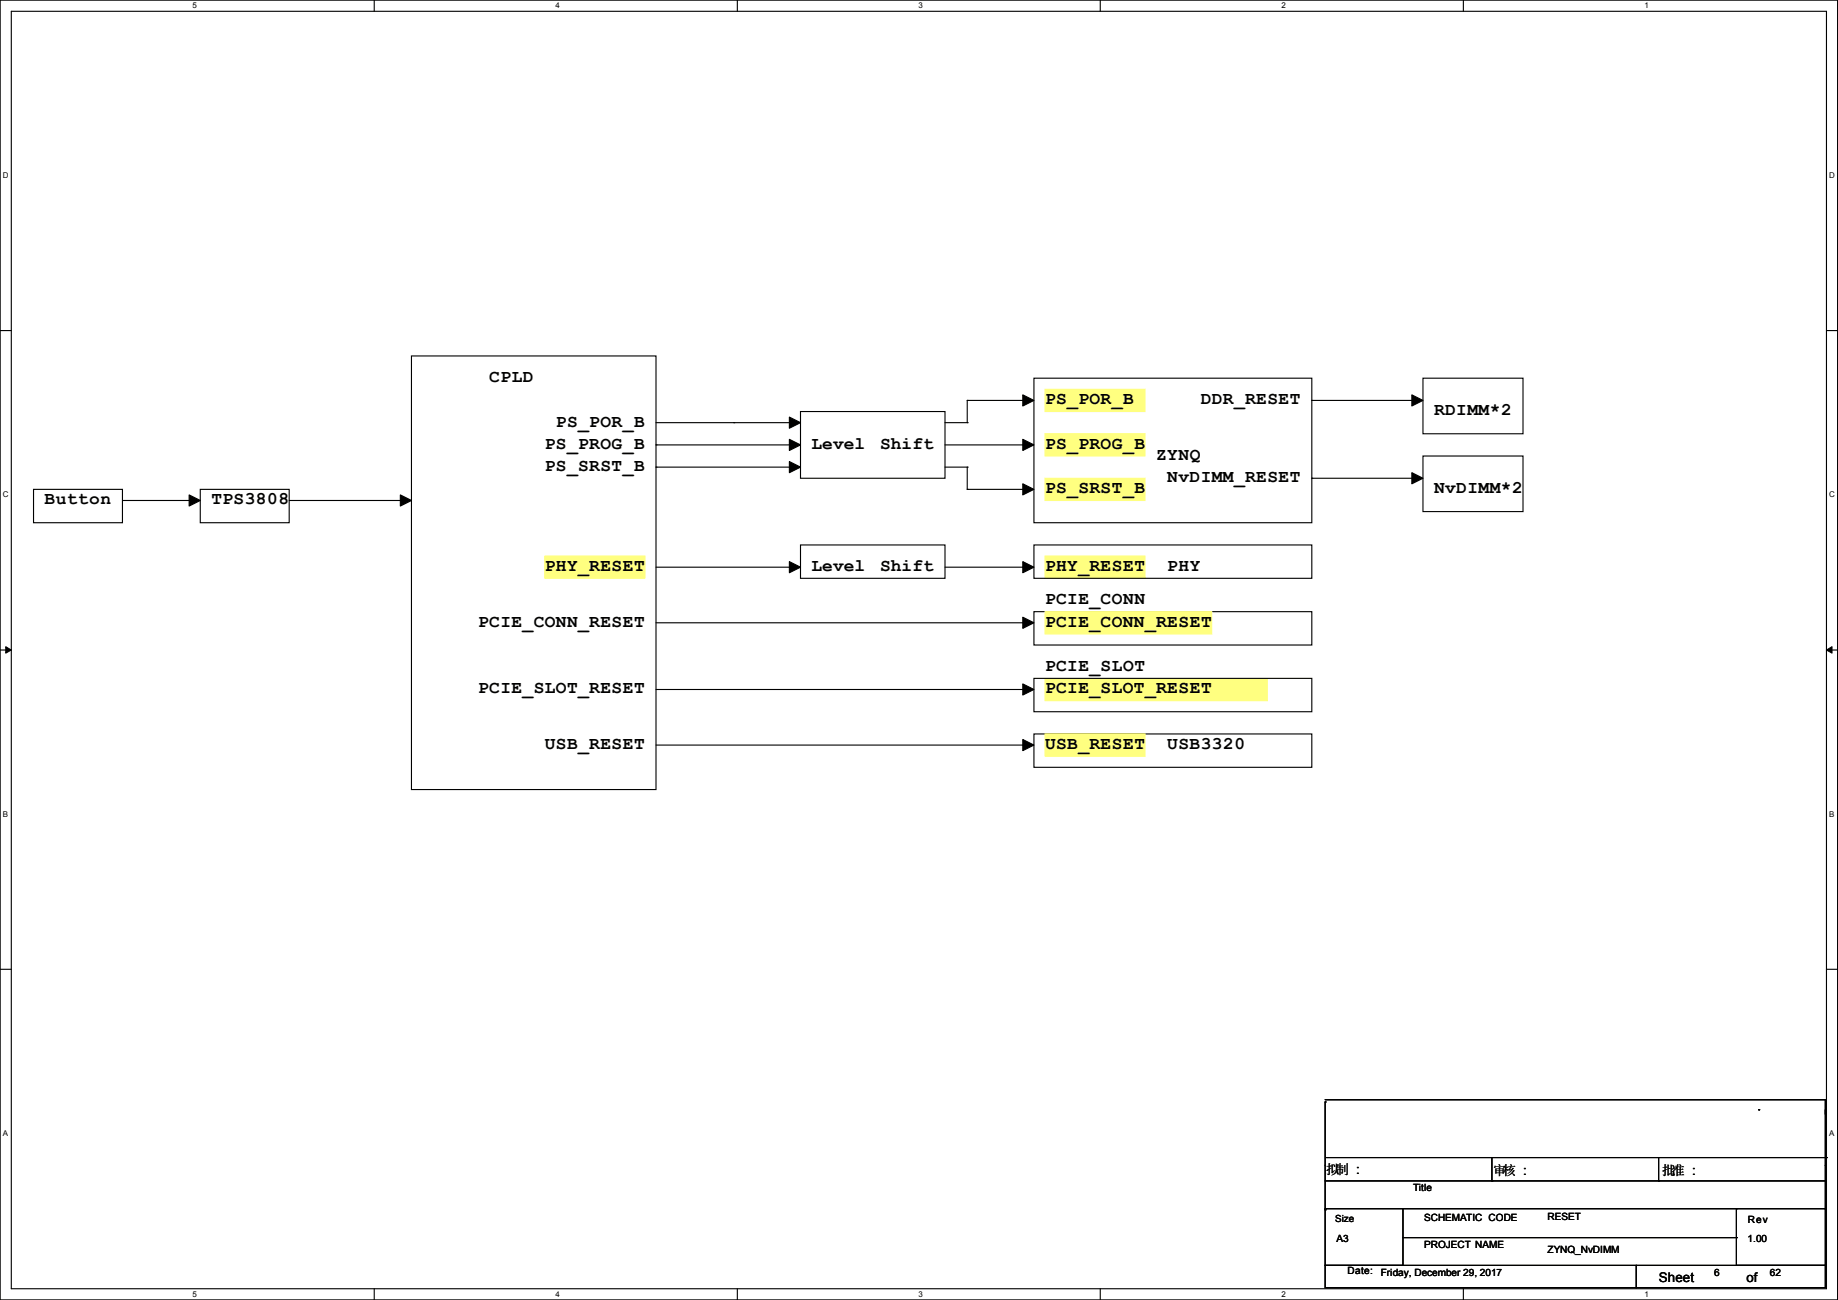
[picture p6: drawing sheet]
<svg xmlns="http://www.w3.org/2000/svg" width="420mm" height="297mm" viewBox="0 0 420 297" stroke-linecap="round" stroke-linejoin="round" font-family="sans-serif">
<path d="M0 0h419.9v297h-419.9zM2.6 2.6h414.8v291.8h-414.8z" fill="none" stroke="#000" stroke-width=".25"/>
<g fill="#fff">
<path d="M44 .3h1v2h-1z"/>
<path d="M44 294.7h1v2h-1z"/>
</g>
<path d="M85.5 0v2.6M85.5 294.4v2.6" fill="none" stroke="#000" stroke-width=".25"/>
<g fill="#fff">
<path d="M127 .3h.9v2h-.9z"/>
<path d="M127 294.7h.9v2h-.9z"/>
</g>
<path d="M168.5 0v2.6M168.5 294.4v2.6" fill="none" stroke="#000" stroke-width=".25"/>
<g fill="#fff">
<path d="M209.9 .3h1v2h-1z"/>
<path d="M209.9 294.7h1v2h-1z"/>
</g>
<path d="M251.4 0v2.6M251.4 294.4v2.6" fill="none" stroke="#000" stroke-width=".25"/>
<g fill="#fff">
<path d="M292.9 .3h.9v2h-.9z"/>
<path d="M292.9 294.7h.9v2h-.9z"/>
</g>
<path d="M334.4 0v2.6M334.4 294.4v2.6" fill="none" stroke="#000" stroke-width=".25"/>
<g fill="#fff">
<path d="M375.8 .3h1v2h-1z"/>
<path d="M375.8 294.7h1v2h-1z"/>
<path d="M.7 39h1.2v2h-1.2z"/>
<path d="M418 39h1.3v2h-1.3z"/>
<path d="M.7 112h1.2v2h-1.2z"/>
<path d="M418 112h1.3v2h-1.3z"/>
</g>
<path d="M0 75.5h2.6M417.4 75.5h2.5" fill="none" stroke="#000" stroke-width=".25"/>
<g fill="#fff">
<path d="M.7 185h1.2v1.9h-1.2z"/>
<path d="M418 185h1.2v1.9h-1.2z"/>
</g>
<path d="M0 148.5h2.6M417.4 148.5h2.5" fill="none" stroke="#000" stroke-width=".25"/>
<path d="M1.3 147.7l1.3 .8-1.3 .7zM417.4 148.5l1.2-.8v1.5z" fill="#000" stroke="#000" stroke-width=".23"/>
<g fill="#fff">
<path d="M.7 257.9h1.2v2h-1.2z"/>
<path d="M418 257.9h1.2v2h-1.2z"/>
</g>
<g fill="none" stroke="#000" stroke-width=".25">
<path d="M94 81.3h55.9v99.1h-55.9zM149.9 96.6h30.5M167.7 96.6h.1M180.4 96.6h.1M182.9 94h33v15.3h-33zM215.9 96.6h5.1M221 96.6h.1M221 91.5h.1M221 91.5v5.1M221 91.5h12.7M233.7 91.5h.1M236.3 86.4h63.5v33h-63.5z"/>
<path d="M299.8 91.5h.1M299.8 91.5h22.8M325.2 86.4h22.8v12.7h-22.8zM7.7 111.8h20.3v7.6h-20.3zM28 114.3h15.2M43.2 114.3h.1M45.8 111.8h20.3v7.6h-20.3zM66.1 114.3h25.4M91.5 114.3h.1M149.9 101.6h.1M149.9 106.7h.1M149.9 101.6h30.5"/>
<path d="M149.9 106.7h30.5M215.9 101.6h17.8M215.9 106.7h5.1M221 106.7h.1M221 111.8h.1M221 106.7v5.1M221 111.8h12.7M233.7 101.6h.1M233.7 111.8h.1M299.8 109.3h.1M299.8 109.3h22.8M325.2 104.2h22.8v12.7h-22.8z"/>
<path d="M149.9 129.6h30.5M180.4 129.6h.1M182.9 124.5h33v7.6h-33zM215.9 129.6h17.8M233.7 129.6h.1M236.3 124.5h63.5v7.6h-63.5zM236.3 139.7h63.5v7.7h-63.5zM149.9 142.3h83.8M149.9 157.5h83.8M233.7 142.3h.1M233.7 157.5h.1M236.3 155h63.5v7.6h-63.5z"/>
<path d="M149.9 170.2h83.8M233.7 170.2h.1M236.3 167.7h63.5v7.6h-63.5zM0 221.4h2.6M417.4 221.4h2.5M302.8 251.8h.1M302.8 251.8v24.6M302.8 251.2h114.3M401.9 253.5h.1M417.1 251.2h.1M417.1 251.2v24.9M302.8 276.1h17.8v13h-17.8z"/>
<path d="M302.8 276.4h.1M302.8 269.8h114.3M303.1 264.5h114.3M320.6 276.1h76.2M340.9 269.8h.1M340.9 264.5v5.3M379 269.8h.1M379 264.5v5.3M396.8 276.1h20.3v13h-20.3zM396.8 276.1h.1M417.1 269.8h.1M417.1 266.2h.1"/>
<path d="M417.1 276.1h.1M417.4 264.5h.1M302.8 289.1h71.1v5.1h-71.1zM320.6 282.7h76.2M373.9 289.1h43.2v5.1h-43.2zM396.8 282.7h.1"/>
</g>
<g fill="#ffff80" stroke="#ffff80" stroke-width=".25">
<path d="M238.8 88.9h22.9v5.1h-22.9z" fill-rule="evenodd"/>
<path d="M238.8 99.1h22.9v5.1h-22.9z" fill-rule="evenodd"/>
<path d="M238.8 109.3h22.9v5h-22.9z" fill-rule="evenodd"/>
<path d="M238.8 127h22.9v5.1h-22.9z" fill-rule="evenodd"/>
<path d="M238.8 167.7h22.9v5.1h-22.9z" fill-rule="evenodd"/>
<path d="M124.5 127h22.9v5.1h-22.9z" fill-rule="evenodd"/>
<path d="M238.8 139.7h38.1v5.1h-38.1z" fill-rule="evenodd"/>
<path d="M238.8 155h50.8v5.1h-50.8z" fill-rule="evenodd"/>
</g>
<g fill="#000" stroke="#000" stroke-width=".25">
<path d="M180.4 95.3l2.5 1.3-2.5 1.2z" fill-rule="evenodd"/>
<path d="M233.7 90.2l2.6 1.3-2.6 1.3z" fill-rule="evenodd"/>
<path d="M322.6 90.2l2.6 1.3-2.6 1.3z" fill-rule="evenodd"/>
<path d="M43.2 113.1l2.6 1.2-2.6 1.3z" fill-rule="evenodd"/>
<path d="M91.5 113.1l2.5 1.2-2.5 1.3z" fill-rule="evenodd"/>
<path d="M180.4 100.4l2.5 1.2-2.5 1.3z" fill-rule="evenodd"/>
<path d="M180.4 105.5l2.5 1.2-2.5 1.3z" fill-rule="evenodd"/>
<path d="M233.7 100.4l2.6 1.2-2.6 1.3z" fill-rule="evenodd"/>
<path d="M233.7 110.5l2.6 1.3-2.6 1.3z" fill-rule="evenodd"/>
<path d="M322.6 108l2.6 1.3-2.6 1.2z" fill-rule="evenodd"/>
<path d="M180.4 128.3l2.5 1.3-2.5 1.3z" fill-rule="evenodd"/>
<path d="M233.7 128.3l2.6 1.3-2.6 1.3z" fill-rule="evenodd"/>
<path d="M233.7 141l2.6 1.3-2.6 1.3z" fill-rule="evenodd"/>
<path d="M233.7 156.3l2.6 1.2-2.6 1.3z" fill-rule="evenodd"/>
<path d="M233.7 169l2.6 1.2-2.6 1.3z" fill-rule="evenodd"/>
</g>
<g font-size="4.1">
<text x="111.8" y="87.3">CPLD</text>
<text x="238.8" y="92.4">PS_POR_B</text>
<text x="274.4" y="92.4">DDR_RESET</text>
<text x="327.7" y="94.9">RDIMM*2</text>
<text x="127" y="97.4">PS_POR_B</text>
<text x="124.5" y="102.5">PS_PROG_B</text>
<text x="124.5" y="107.6">PS_SRST_B</text>
<text x="185.5" y="102.5">Level</text>
<text x="201.1" y="102.5">Shift</text>
<text x="238.8" y="102.5">PS_PROG_B</text>
<text x="264.2" y="105.1">ZYNQ</text>
<text x="238.8" y="112.7">PS_SRST_B</text>
<text x="266.7" y="110.1">NvDIMM_RESET</text>
<text x="327.7" y="112.7">NvDIMM*2</text>
<text x="10.2" y="115.2">Button</text>
<text x="48.3" y="115.2">TPS3808</text>
<text x="124.5" y="130.5">PHY_RESET</text>
<text x="185.5" y="130.5">Level</text>
<text x="201.1" y="130.5">Shift</text>
<text x="238.8" y="130.5">PHY_RESET</text>
<text x="266.7" y="130.5">PHY</text>
<text x="109.3" y="143.2">PCIE_CONN_RESET</text>
<text x="238.8" y="143.2">PCIE_CONN_RESET</text>
<text x="238.8" y="138.1">PCIE_CONN</text>
<text x="238.8" y="153.3">PCIE_SLOT</text>
<text x="109.3" y="158.4">PCIE_SLOT_RESET</text>
<text x="238.8" y="158.4">PCIE_SLOT_RESET</text>
<text x="124.5" y="171.1">USB_RESET</text>
<text x="238.8" y="171.1">USB_RESET</text>
<text x="266.7" y="171.1">USB3320</text>
</g>
<g font-size="3">
<text x="303.1" y="268.2">拟制 :::</text>
<text x="303.1" y="268.2">拟制</text>
<text x="341.2" y="268.5">审核 :::</text>
<text x="341.2" y="268.5">审核</text>
<text x="379.8" y="268.5">批准 :::</text>
<text x="379.8" y="268.5">批准</text>
<text x="379" y="292.9">Sheet</text>
<text x="399.1" y="292.8">of</text>
</g>
<g font-size="2.3">
<text x="322.9" y="272.1">Title</text>
<text x="325.4" y="279">SCHEMATIC CODE</text>
<text x="353.6" y="278.7">RESET</text>
<text x="399.4" y="279.5">Rev</text>
<text x="305.4" y="283.8">A3</text>
<text x="325.4" y="285.1">PROJECT NAME</text>
<text x="353.6" y="286.3">ZYNQ_NvDIMM</text>
<text x="399.4" y="283.8">1.00</text>
<text x="307.9" y="291.2">Date:</text>
<text x="315.5" y="291.4">Friday, December 29, 2017</text>
<text x="391.7" y="291.4">6</text>
<text x="404.4" y="291.4">62</text>
</g>
<text font-size="2.2" x="305.1" y="279.2">Size</text>
<g font-size="1.8">
<text x="44" y="1.9">5</text>
<text x="127" y="1.9">4</text>
<text x="209.9" y="1.9">3</text>
<text x="292.9" y="1.9">2</text>
<text x="375.8" y="1.9">1</text>
<text x=".7" y="40.6">D</text>
<text x="418" y="40.6">D</text>
<text x=".7" y="113.6">C</text>
<text x="418" y="113.6">C</text>
<text x=".7" y="186.6">B</text>
<text x="418" y="186.6">B</text>
<text x=".7" y="259.5">A</text>
<text x="418" y="259.5">A</text>
<text x="44" y="296.3">5</text>
<text x="127" y="296.3">4</text>
<text x="209.9" y="296.3">3</text>
<text x="292.9" y="296.3">2</text>
<text x="375.8" y="296.3">1</text>
</g>
</svg>
